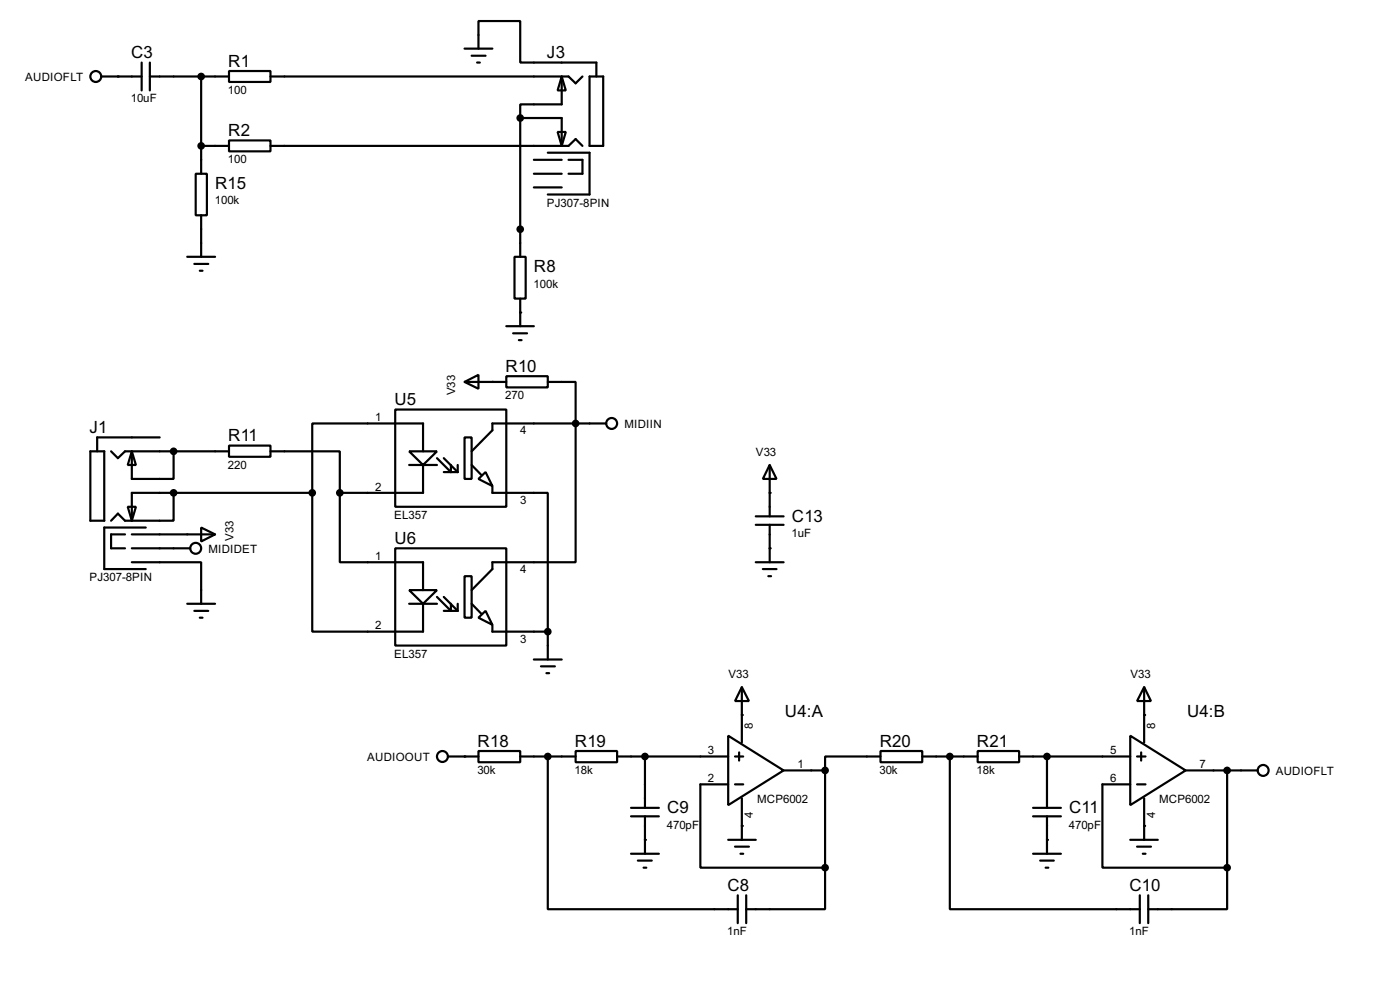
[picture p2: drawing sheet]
<svg xmlns="http://www.w3.org/2000/svg" width="256mm" height="180mm" viewBox="0 0 256 180" stroke-linecap="round" stroke-linejoin="round" font-family="sans-serif">
<g fill="none" stroke="#000" stroke-width=".4">
<path d="M18.6 14h7.4M26 11.5v5.1M27.5 14h14.5M27.5 11.5v5.1M36.9 14v17.8M42 13h7.6v2h-7.6zM49.6 14h54.6l1.3 1.3 1.2-1.3M85.1 8.9h5.1M86.4 10.2h2.6M87.4 11.5h.5M87.7 8.9v-5h7.6v7.6h14v2.5M102.9 14l.8 2.6h-1.5z"/>
<path d="M102.9 14v5.1h-7.6v2.5M108 14h2.5v12.7h-2.5zM35.9 31.8h2v7.6h-2zM36.9 39.4v7.6M36.9 26.7h5.1M42 25.7h7.6v2h-7.6zM49.6 26.7h54.6l1.3-1.2 1.2 1.2M95.3 21.6h7.6v5.1M95.3 21.6v25.4M97.8 29.3h5.1M97.8 31.8h5.1M97.8 34.3h5.1"/>
<path d="M100.4 28h7.6v7.6h-7.6M102.2 24.2h1.5l-.8 2.5zM104.2 29.3h2.5v2.5h-2.5M34.3 47h5.1M35.6 48.3h2.6M36.6 49.6h.5M92.8 59.7h5M94.3 47h2v7.7h-2zM95.3 54.7v5M72.4 75h20.4v17.8h-20.4zM85.1 69.9l2.6-1.3v2.6zM85.1 69.9h7.7"/>
<path d="M92.8 68.9h7.6v2h-7.6zM94 61h2.6M95.1 62.3h.5M100.4 69.9h5.1v33h-15.3v1.3l-3.8 3.8M111.1 77.5h-20.9v1.3l-3.8 3.8M16.6 82.6h2.5v12.7h-2.5zM20.4 82.6l1.2 1.3 1.3-1.3h19.1M22.9 97.8h-2.5v2.6h2.5M23.4 92.8h1.5l-.7 2.5zM24.2 82.6l.7 2.5h-1.5zM24.2 82.6v5.1h7.6v-5.1M24.2 97.8h15.2"/>
<path d="M26.7 96.6h-7.6v7.6h7.6M29.3 80.1h-11.5v2.5M31.8 90.2v5.1h-8.9l-1.3-1.3-1.2 1.3M36.9 96.6l2.5 1.2-2.5 1.3zM42 81.6h7.6v2h-7.6zM49.6 82.6h12.7v7.6M57.2 90.2v25.4h20.3v-5.1M57.2 90.2h-33v5.1M62.3 90.2v12.7h15.2v5.1M75 82.6h5.1l-2.6 2.5zM75 85.1h5.1M77.5 82.6v-5.1h-20.3v12.7"/>
<path d="M77.5 85.1v5.1h-15.2M80.1 83.9l2.5 2.5v-1.3M81.3 83.9l2.6 2.5M81.3 86.4h2.6M83.9 85.1v1.3M85.1 80.1h1.3v7.6h-1.3zM86.4 85.1l1.8 1.8M87.7 87.7l1.3-1.3 1.2 2.6zM90.2 89v1.2h10.2v25.4M138.5 94.5h5.1M138.5 96.1h5.1M141 85.1l1.3 2.6h-2.5z"/>
<path d="M141 85.1v9.4M141 96.1v6.8M24.2 102.9h12.7v7.6M24.2 100.4h10.7M34.3 110.5h5.1M35.6 111.8h2.6M36.6 113.1h.5M72.4 100.4h20.4v17.8h-20.4zM75 108h5.1l-2.6 2.5zM75 110.5h5.1M80.1 109.3l2.5 2.5v-1.3M81.3 109.3l2.6 2.5"/>
<path d="M81.3 111.8h2.6M83.9 110.5v1.3M85.1 105.5h1.3v7.6h-1.3zM86.4 110.5l1.8 1.8M87.7 113.1l1.3-1.3 1.2 2.6zM90.2 114.4v1.2h10.2M100.4 115.6v5.1M138.5 102.9h5.1M139.8 104.2h2.5M140.8 105.5h.5M82.1 138.5h5.6M87.7 137.5h7.6v2h-7.6z"/>
<path d="M95.3 138.5h10.2M97.8 120.7h5.1M99.1 122h2.6M100.1 123.2h.5M100.4 138.5v27.9h34.8M105.5 137.5h7.6v2h-7.6zM113.1 138.5h20.3M118.2 138.5v9.4M133.4 134.7l10.2 6.3-10.2 6.4zM134.7 138.5h1.5M135.4 137.7v1.5M135.9 125.8l1.3 2.5h-2.5z"/>
<path d="M135.9 125.8v10.1M161.3 137.5h7.7v2h-7.7zM161.3 138.5h-10.1v2.5M169 138.5h10.1M174 138.5v27.9h34.8M179.1 137.5h7.6v2h-7.6zM186.7 138.5h20.4M191.8 138.5v9.4M207.1 134.7l10.1 6.3-10.1 6.4zM208.3 138.5h1.6M209.1 137.7v1.5M209.6 125.8l1.3 2.5h-2.6z"/>
<path d="M209.6 125.8v10.1M115.6 156.3h5.1M115.6 147.9h5.1M115.6 149.4h5.1M116.9 157.5h2.5M117.9 158.8h.5M118.2 149.4v6.9M133.4 143.6h-5.1v15.2h22.9M133.4 153.7h5.1M134.7 155h2.5M134.7 143.6h1.5M135.7 156.3h.5"/>
<path d="M135.9 146.1v7.6M143.6 141h7.6M151.2 158.8v7.6h-14.5M151.2 141v17.8M189.3 156.3h5.1M189.3 147.9h5.1M189.3 149.4h5.1M190.6 157.5h2.5M191.6 158.8h.5M191.8 149.4v6.9M207.1 143.6h-5.1v15.2h22.8M207.1 153.7h5"/>
<path d="M208.3 155h2.6M208.3 143.6h1.6M209.4 156.3h.5M209.6 146.1v7.6M217.2 141h13.2M224.8 158.8v7.6h-14.4M224.8 141v17.8M135.2 163.9v5.1M136.7 163.9v5.1M208.8 163.9v5.1M210.4 163.9v5.1"/>
<circle cx="17.5" cy="14" r="1"/>
<circle cx="112" cy="77.5" r="1"/>
<circle cx="35.8" cy="100.4" r="1"/>
<circle cx="81" cy="138.5" r="1"/>
<circle cx="231.4" cy="141" r="1"/>
</g>
<g fill="#000">
<circle cx="21.6" cy="14" r=".2"/>
<circle cx="95.3" cy="57.2" r=".2"/>
<circle cx="90.2" cy="69.9" r=".2"/>
<circle cx="141" cy="90.2" r=".2"/>
<circle cx="141" cy="100.4" r=".2"/>
<circle cx="85.1" cy="138.5" r=".2"/>
<circle cx="135.9" cy="130.9" r=".2"/>
<circle cx="209.6" cy="130.9" r=".2"/>
<circle cx="118.2" cy="153.7" r=".2"/>
<circle cx="135.9" cy="151.2" r=".2"/>
<circle cx="191.8" cy="153.7" r=".2"/>
<circle cx="209.6" cy="151.2" r=".2"/>
</g>
<g fill="#000" stroke="#000" stroke-width=".4">
<circle cx="36.8" cy="14" r=".5"/>
<circle cx="36.8" cy="26.7" r=".5"/>
<circle cx="95.3" cy="21.6" r=".5"/>
<circle cx="95.3" cy="42" r=".5"/>
<circle cx="105.4" cy="77.5" r=".5"/>
<circle cx="31.8" cy="82.6" r=".5"/>
<circle cx="31.8" cy="90.2" r=".5"/>
<circle cx="57.2" cy="90.2" r=".5"/>
<circle cx="62.2" cy="90.2" r=".5"/>
<circle cx="100.3" cy="115.6" r=".5"/>
<circle cx="100.3" cy="138.5" r=".5"/>
<circle cx="118.1" cy="138.5" r=".5"/>
<circle cx="174" cy="138.5" r=".5"/>
<circle cx="191.8" cy="138.5" r=".5"/>
<circle cx="151.1" cy="141" r=".5"/>
<circle cx="151.1" cy="158.8" r=".5"/>
<circle cx="224.8" cy="158.8" r=".5"/>
<circle cx="224.8" cy="141" r=".5"/>
</g>
<g font-size="3.5">
<text x="24" y="10.6">C3</text>
<text x="100.2" y="10.6">J3</text>
<text x="41.8" y="12.2">R1</text>
<text x="41.8" y="24.9">R2</text>
<text x="39.4" y="34.5">R15</text>
<text x="97.8" y="49.7">R8</text>
<text x="92.6" y="68.1">R10</text>
<text x="72.3" y="74.1">U5</text>
<text x="16.4" y="79.3">J1</text>
<text x="41.8" y="80.8">R11</text>
<text x="145.1" y="95.5">C13</text>
<text x="72.3" y="99.6">U6</text>
<text x="143.8" y="131.3">U4:A</text>
<text x="217.5" y="131.3">U4:B</text>
<text x="87.5" y="136.7">R18</text>
<text x="105.3" y="136.7">R19</text>
<text x="161.2" y="136.7">R20</text>
<text x="179" y="136.7">R21</text>
<text x="122.2" y="148.8">C9</text>
<text x="195.9" y="148.8">C11</text>
<text x="133.3" y="163.1">C8</text>
<text x="206.9" y="163.1">C10</text>
</g>
<g font-size="2.4">
<text x="4.6" y="14.8">AUDIOFLT</text>
<text x="41.8" y="17.2">100</text>
<text x="24" y="18.7">10uF</text>
<text x="41.8" y="29.9">100</text>
<text x="39.4" y="37.4">100k</text>
<text x="100.2" y="37.8">PJ307-8PIN</text>
<text x="97.8" y="52.6">100k</text>
<text x="68.8" y="77.1">1</text>
<text x="83.4" y="72.4" transform="rotate(-90 83.4 72.4)">V33</text>
<text x="92.6" y="73.1">270</text>
<text x="95.3" y="79.5">4</text>
<text x="114.4" y="78.3">MIDIIN</text>
<text x="138.5" y="83.4">V33</text>
<text x="41.8" y="85.8">220</text>
<text x="68.8" y="89.8">2</text>
<text x="72.2" y="95">EL357</text>
<text x="95.3" y="92.2">3</text>
<text x="38.2" y="101.2">MIDIDET</text>
<text x="42.8" y="99" transform="rotate(-90 42.8 99)">V33</text>
<text x="145" y="98.4">1uF</text>
<text x="16.4" y="106.4">PJ307-8PIN</text>
<text x="68.8" y="102.5">1</text>
<text x="95.3" y="104.9">4</text>
<text x="68.8" y="115.2">2</text>
<text x="95.3" y="117.6">3</text>
<text x="72.2" y="120.4">EL357</text>
<text x="133.4" y="124">V33</text>
<text x="207.1" y="124">V33</text>
<text x="137.9" y="133.4" transform="rotate(-90 137.9 133.4)">8</text>
<text x="211.6" y="133.4" transform="rotate(-90 211.6 133.4)">8</text>
<text x="67.3" y="139.3">AUDIOOUT</text>
<text x="87.5" y="141.7">30k</text>
<text x="105.3" y="141.7">18k</text>
<text x="129.7" y="138.1">3</text>
<text x="129.7" y="143.2">2</text>
<text x="146.1" y="140.6">1</text>
<text x="161.1" y="141.7">30k</text>
<text x="178.9" y="141.7">18k</text>
<text x="203.4" y="138.1">5</text>
<text x="203.4" y="143.2">6</text>
<text x="219.8" y="140.6">7</text>
<text x="233.7" y="141.8">AUDIOFLT</text>
<text x="137.9" y="149.8" transform="rotate(-90 137.9 149.8)">4</text>
<text x="138.7" y="147">MCP6002</text>
<text x="211.6" y="149.8" transform="rotate(-90 211.6 149.8)">4</text>
<text x="212.3" y="147">MCP6002</text>
<text x="122.2" y="151.7">470pF</text>
<text x="195.8" y="151.7">470pF</text>
<text x="133.2" y="171.2">1nF</text>
<text x="206.9" y="171.2">1nF</text>
</g>
</svg>
